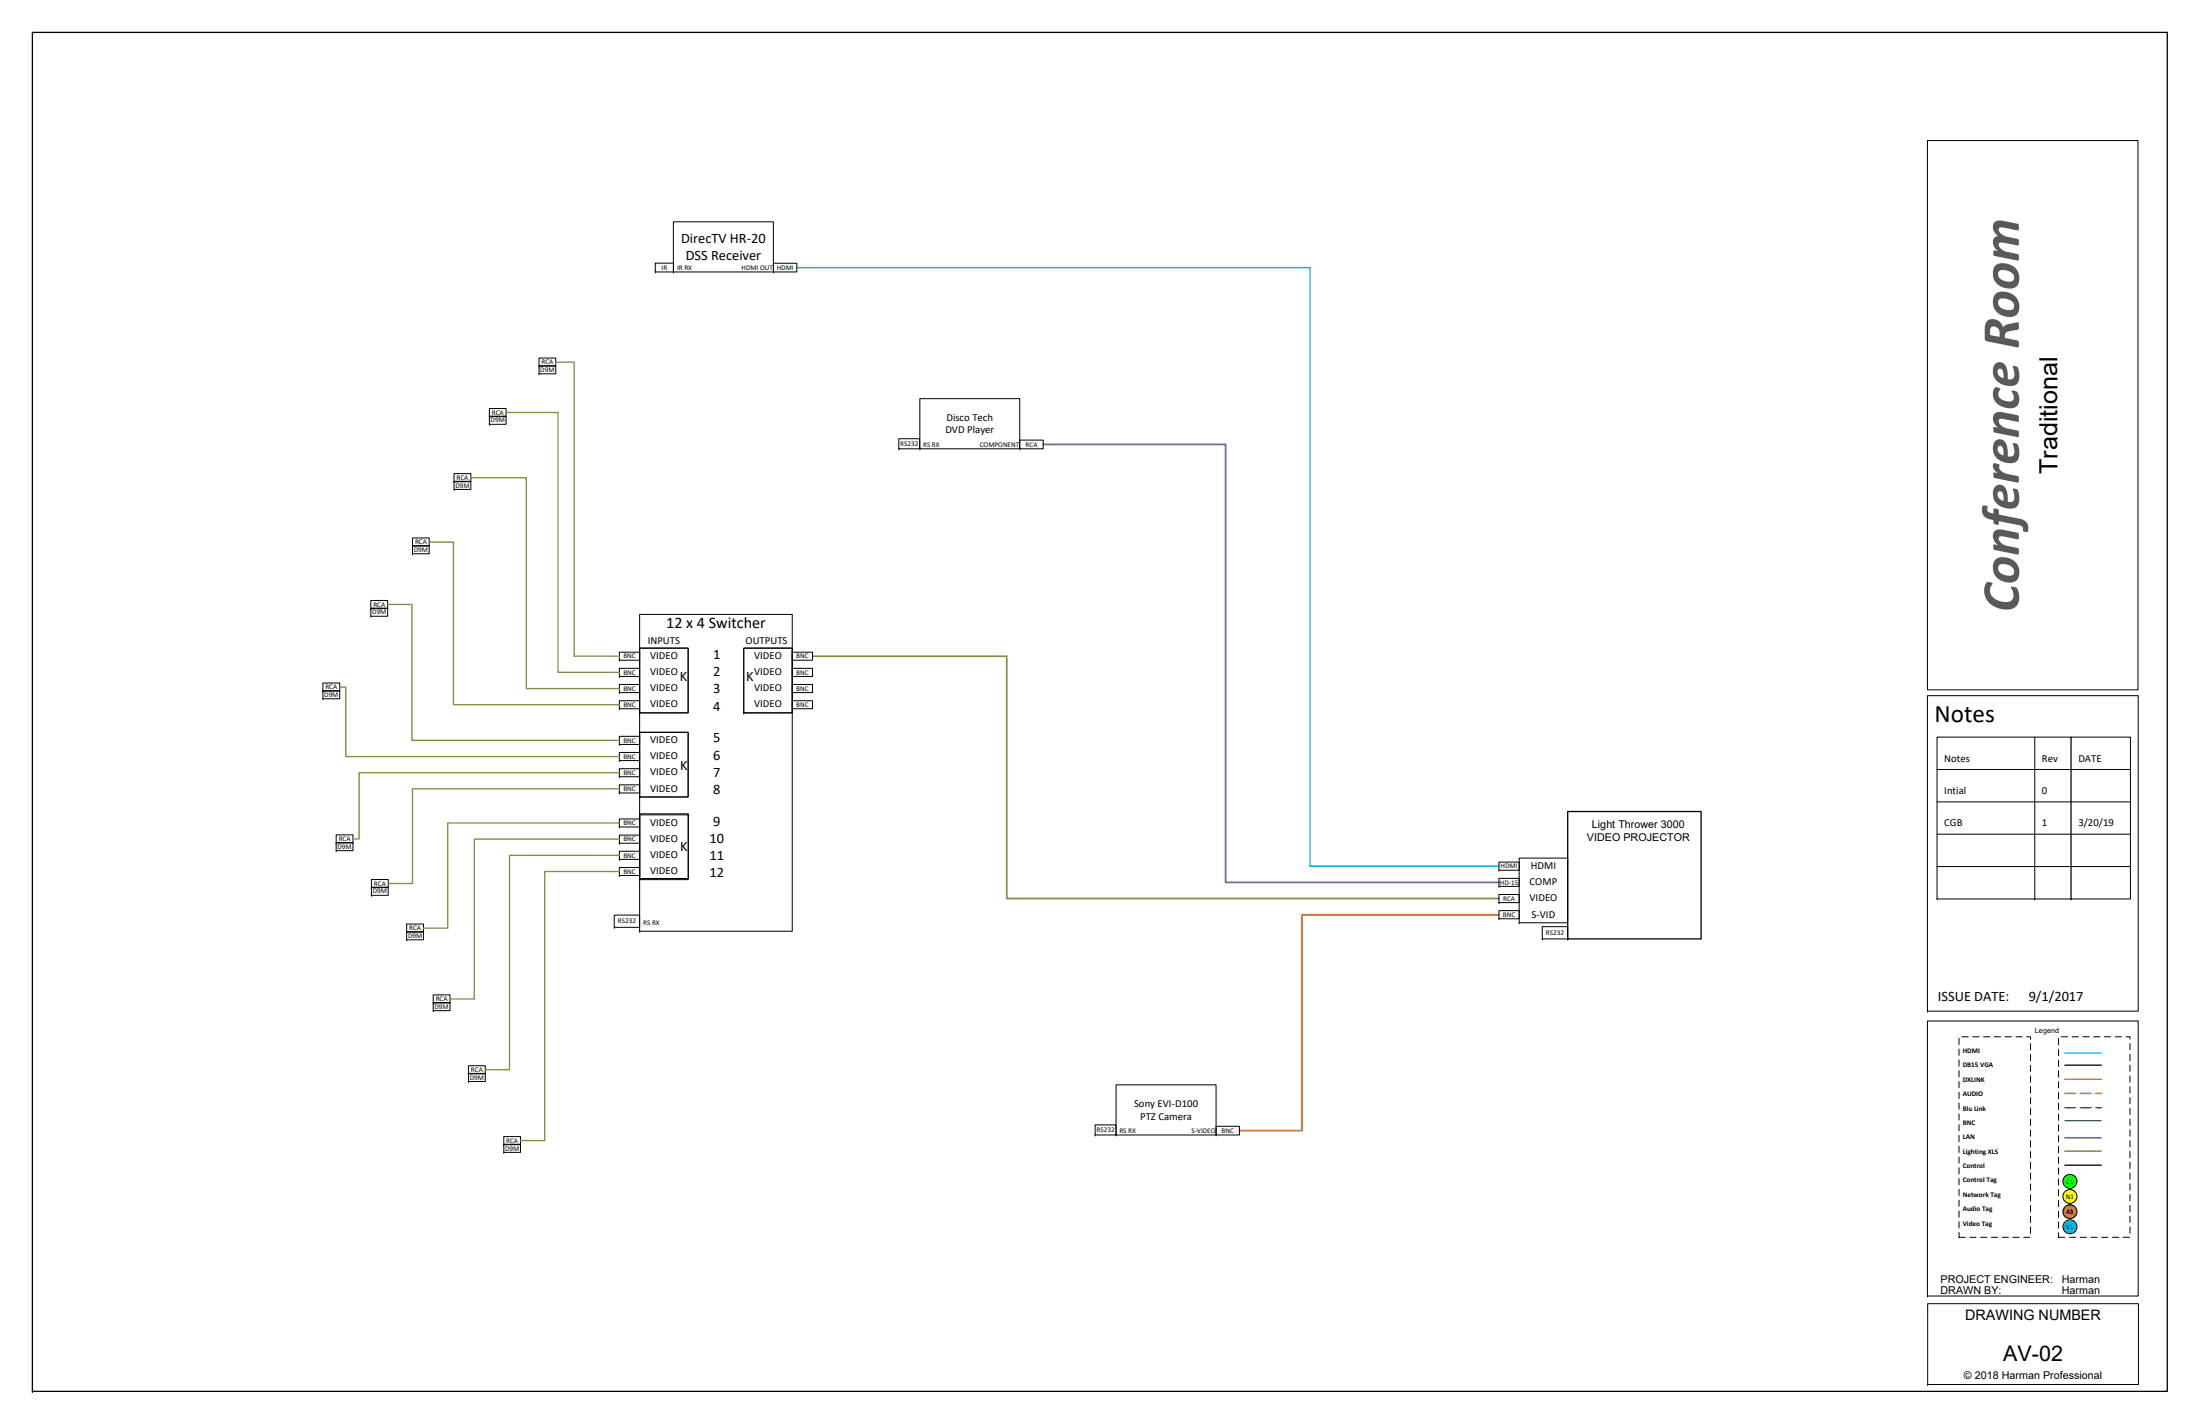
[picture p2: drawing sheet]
<svg xmlns="http://www.w3.org/2000/svg" width="432mm" height="279mm" viewBox="0 0 432 279" stroke-linecap="round" stroke-linejoin="round" font-family="sans-serif">
<g fill="none" stroke="#000" stroke-width=".2">
<path d="M378.3 27.6h41.3v107.8h-41.3zM105.8 70.2h3.3v1.6h-3.3zM105.8 71.8h.1M105.8 71.8h3.3v1.5h-3.3zM105.8 73.3h.1M89.1 92.9h3.3v1.6h-3.3zM89.1 94.5h.1M89.1 94.4h3.3v1.6h-3.3zM89.1 96h.1M96.1 80.2h3.2v1.5h-3.2zM96.1 81.7h.1M96.1 81.7h3.2v1.6h-3.2z"/>
<path d="M96.1 83.3h.1M72.8 117.8h3.3v1.6h-3.3zM72.8 119.4h.1M72.8 119.3h3.3v1.6h-3.3zM81 105.6h3.2v1.5h-3.2zM81 107.1h.1M81 107.1h3.2v1.6h-3.2zM81 108.7h.1M63.4 134h3.3v1.6h-3.3zM63.4 135.6h.1M63.4 135.5h3.3v1.6h-3.3zM63.4 137.1h.1"/>
<path d="M72.8 120.9h.1M378.3 136.5h41.4v61.9h-41.4zM66 163.8h3.3v1.6h-3.3zM66 165.4h.1M66 165.3h3.3v1.6h-3.3zM66 166.9h.1M72.9 172.6h3.3v1.6h-3.3zM72.9 174.2h.1M72.9 174.1h3.3v1.6h-3.3zM72.9 175.7h.1M79.8 181.3h3.3v1.6h-3.3zM79.8 182.9h.1"/>
<path d="M79.8 182.8h3.3v1.6h-3.3zM79.8 184.4h.1M85 195.2h3.3v1.6h-3.3zM85 196.8h.1M85 196.7h3.3v1.6h-3.3zM85 198.3h.1M378.3 198.4h.1M91.9 209.1h3.3v1.6h-3.3zM91.9 210.7h.1M91.9 210.6h3.3v1.6h-3.3zM91.9 212.2h.1M98.9 223h3.3v1.6h-3.3z"/>
<path d="M98.9 224.6h.1M98.9 224.5h3.3v1.6h-3.3zM98.9 226.1h.1M378.3 255.8h41.4v15.9h-41.4zM378.3 271.7h.1"/>
</g>
<path d="M204.7 87.2h35.8v85.9h53.7" fill="none" stroke="#7e649e" stroke-width=".35"/>
<path d="M294.2 179.5h-38.7v42.3h-12.2" fill="none" stroke="#ea700d" stroke-width=".35"/>
<path d="M156.4 52.5h100.7v117.5h37.1" fill="none" stroke="#00b0f0" stroke-width=".26"/>
<path d="M159.5 128.8h38.1v47.5h96.6" fill="none" stroke="#789440" stroke-width=".35"/>
<path d="M6.4 6.4h419v266.6h-419zM6.4 273h.1" fill="none" stroke="#000" stroke-width=".25"/>
<path d="M380.2 144.6h19.2v31.8h-19.2z" fill="#fff"/>
<path d="M380.2 144.6h19.2v31.8h-19.2zM380.2 151h19.2M380.2 157.3h19.2M380.2 176.4h.1M380.2 163.7h19.2M380.2 170h19.2" fill="none" stroke="#000" stroke-width=".2"/>
<path d="M399.4 144.6h7.1v31.8h-7.1z" fill="#fff"/>
<path d="M399.4 144.6h7.1v31.8h-7.1zM399.4 151h7.1M399.4 157.3h7.1M399.4 176.4h.1M399.4 163.7h7.1M399.4 170h7.1" fill="none" stroke="#000" stroke-width=".2"/>
<path d="M406.5 144.6h11.6v31.8h-11.6z" fill="#fff"/>
<path d="M406.5 144.6h11.6v31.8h-11.6zM406.5 151h11.6M406.5 157.3h11.6M406.5 176.4h.1M406.5 163.7h11.6M406.5 170h11.6M378.3 200.3h41.4v54h-41.4zM378.3 254.3h.1" fill="none" stroke="#000" stroke-width=".2"/>
<circle cx="406.3" cy="234.8" r="1.38" fill="#ff0"/>
<circle cx="406.3" cy="234.8" r="1.38" fill="none" stroke="#000" stroke-width=".2"/>
<circle cx="406.3" cy="231.8" r="1.38" fill="#0f0"/>
<circle cx="406.3" cy="231.8" r="1.38" fill="none" stroke="#000" stroke-width=".2"/>
<path d="M404 203.4h14.1v39.4h-14.1z" fill="none" stroke="#000" stroke-width=".2" stroke-dasharray="1.2 .9"/>
<circle cx="406.3" cy="237.7" r="1.38" fill="#f00"/>
<circle cx="406.3" cy="237.7" r="1.38" fill="none" stroke="#000" stroke-width=".2"/>
<path d="M384.5 203.4h14v39.4h-14z" fill="none" stroke="#000" stroke-width=".2" stroke-dasharray="1.2 .9"/>
<path d="M405.3 209h7.1zM405.3 228.6h7.1z" fill="none" stroke="#000" stroke-width=".25"/>
<path d="M405.3 206.6h7.1z" fill="none" stroke="#00b0f0" stroke-width=".25"/>
<path d="M405.3 211.8h7.1z" fill="none" stroke="#ea700d" stroke-width=".25"/>
<path d="M405.3 214.5h7.1z" fill="none" stroke="#f00" stroke-width=".25" stroke-dasharray="1.8 1.3"/>
<path d="M405.3 219.9h7.1z" fill="none" stroke="#00b050" stroke-width=".25"/>
<path d="M405.3 225.9h7.1z" fill="none" stroke="#50632a" stroke-width=".25"/>
<path d="M405.3 223.3h7.1z" fill="none" stroke="#7030a0" stroke-width=".25"/>
<circle cx="406.3" cy="240.7" r="1.38" fill="#00b0f0"/>
<g fill="none" stroke="#000" stroke-width=".2">
<path d="M128.6 51.6h3.6v1.8h-3.6zM128.6 53.4h.1M132.2 43.5h19.6v9.9h-19.6zM132.2 53.4h.1M151.8 51.7h4.6v1.7h-4.6zM151.8 53.4h.1M180.5 78.2h19.6v9.9h-19.6zM176.4 86.1h4.1v2h-4.1zM176.4 88.1h.1M180.5 88.1h.1M200.1 86.4h4.6v1.7h-4.6zM200.1 88.1h.1"/>
<path d="M121.6 137.5h3.9v1.6h-3.9zM121.6 139.1h.1M121.6 134.3h3.9v1.6h-3.9zM121.6 135.9h.1M121.6 131.1h3.9v1.6h-3.9zM121.6 132.7h.1M121.6 128h3.9v1.5h-3.9zM121.6 129.5h.1M125.5 120.6h30v62.1h-30zM125.5 127.2h9.6v12.7h-9.6zM125.5 139.9h.1M146 127.2h9.5v12.7h-9.5z"/>
<path d="M146 139.9h.1M155.5 128h4v1.5h-4zM155.5 129.5h.1M155.5 131.1h4v1.6h-4zM155.5 132.7h.1M155.5 134.3h4v1.6h-4zM155.5 135.9h.1M155.5 137.5h4v1.6h-4zM155.5 139.1h.1M121.6 154h3.9v1.6h-3.9zM121.6 155.6h.1M121.6 150.8h3.9v1.6h-3.9z"/>
<path d="M121.6 152.4h.1M121.6 147.6h3.9v1.6h-3.9zM121.6 149.2h.1M121.6 144.5h3.9v1.6h-3.9zM121.6 146.1h.1M125.5 143.7h9.6v12.7h-9.6zM125.5 156.4h.1M125.5 159.9h9.6v12.7h-9.6zM125.6 159.7h9.5v12.7h-9.5zM120.6 179.6h4.9v2.4h-4.9zM121.6 170.2h3.9v1.6h-3.9zM121.6 171.8h.1"/>
<path d="M121.6 167h3.9v1.6h-3.9zM121.6 168.6h.1M121.6 163.9h3.9v1.5h-3.9zM121.6 165.4h.1M121.6 160.7h3.9v1.6h-3.9zM121.6 162.3h.1M125.5 172.6h.1M125.6 172.4h.1M120.6 182h.1M125.5 182.7h.1M219.1 212.9h19.6v9.8h-19.6zM214.9 220.7h4.1v2h-4.1z"/>
<path d="M214.9 222.7h.1M219.1 222.7h.1M238.7 221h4.6v1.7h-4.6zM238.7 222.7h.1"/>
<circle cx="406.3" cy="240.7" r="1.38"/>
</g>
<path d="M405.3 217.3h7.1z" fill="none" stroke="#1f477d" stroke-width=".25" stroke-dasharray="1.8 1.3"/>
<path d="M109.1 71.1h3.6v57.7h8.9M92.4 93.7h10.9v41.4h18.3M99.3 80.9h10.2v51h12.1M76.1 118.6h4.7v26.7h40.8M84.2 106.4h4.8v31.9h32.6M66.7 134.8h1.2v13.6h53.7M121.6 154.8h-40.6v18.6h-4.8M121.6 151.6h-51.1v13h-1.2M121.6 164.6h-28.5v31.4h-4.8M121.6 161.5h-33.7v20.6h-4.8M121.6 171h-14.7v52.8h-4.7M121.6 167.8h-21.6v42.1h-4.8" fill="none" stroke="#789440" stroke-width=".26"/>
<path d="M307.7 159.2h26.2v25h-26.2z" fill="#fff"/>
<path d="M307.7 159.2h26.2v25h-26.2zM307.7 184.2h.1" fill="none" stroke="#000" stroke-width=".25"/>
<path d="M294.2 178.7h4v1.6h-4zM294.2 175.5h4v1.6h-4zM294.2 177.1h.1M294.2 172.3h4v1.6h-4zM294.2 173.9h.1M294.2 169.2h4v1.5h-4zM294.2 170.7h.1M298.2 168.4h9.5v12.7h-9.5zM294.2 180.3h.1M298.2 181.1h.1M302.7 181.8h5v2.4h-5zM302.7 184.2h.1" fill="none" stroke="#000" stroke-width=".2"/>
<text font-size="10.6" fill="#595959" x="396.2" y="120.1" transform="rotate(-90 396.2 120.1)">Conference Room</text>
<g font-size="4.9">
<text x="403.8" y="93" transform="rotate(-90 403.8 93)">Traditional</text>
<text x="379.7" y="141.7">Notes</text>
</g>
<text font-size="4.2" x="393.2" y="267.1">AV-02</text>
<text font-size="3.2" x="130.8" y="123.3">12 x 4 Switcher</text>
<g font-size="2.8">
<text x="133.7" y="47.6">DirecTV HR‐20</text>
<text x="134.6" y="51">DSS Receiver</text>
<text x="140" y="129.3">1</text>
<text x="133.4" y="133.7">K</text>
<text x="140" y="132.7">2</text>
<text x="140" y="136.1">3</text>
<text x="146.4" y="133.7">K</text>
<text x="140" y="139.4">4</text>
<text x="140" y="145.7">5</text>
<text x="140" y="149.1">6</text>
<text x="133.5" y="151">K</text>
<text x="140" y="152.4">7</text>
<text x="140" y="155.8">8</text>
<text x="133.5" y="166.9">K</text>
<text x="139.3" y="165.4">10</text>
<text x="140" y="162">9</text>
<text x="139.3" y="168.8">11</text>
<text x="139.3" y="172.2">12</text>
<text x="380.4" y="196.5">ISSUE DATE:</text>
<text x="398.2" y="196.5">9/1/2017</text>
<text x="385.7" y="259">DRAWING NUMBER</text>
</g>
<g font-size="2.8" fill="#fff">
<text x="402.6" y="250.9">Rodriguez</text>
<text x="402.6" y="253.7">N/A</text>
</g>
<g font-size="2.1">
<text x="185.7" y="82.5">Disco Tech</text>
<text x="185.5" y="85">DVD Player</text>
<text x="127.1" y="126.4">INPUTS</text>
<text x="127.6" y="129.3">VIDEO</text>
<text x="146.3" y="126.4">OUTPUTS</text>
<text x="148" y="129.3">VIDEO</text>
<text x="127.6" y="135.6">VIDEO</text>
<text x="127.6" y="132.5">VIDEO</text>
<text x="148" y="132.5">VIDEO</text>
<text x="148" y="135.6">VIDEO</text>
<text x="127.6" y="138.8">VIDEO</text>
<text x="148" y="138.8">VIDEO</text>
<text x="127.6" y="149">VIDEO</text>
<text x="127.6" y="145.8">VIDEO</text>
<text x="381.6" y="149.4">Notes</text>
<text x="400.8" y="149.4">Rev</text>
<text x="407.9" y="149.4">DATE</text>
<text x="127.6" y="155.3">VIDEO</text>
<text x="127.6" y="152.2">VIDEO</text>
<text x="381.6" y="155.7">Intial</text>
<text x="400.8" y="155.7">0</text>
<text x="127.6" y="165.2">VIDEO</text>
<text x="127.6" y="162">VIDEO</text>
<text x="311.5" y="165.1">VIDEO PROJECTOR</text>
<text x="312.5" y="162.6">Light Thrower 3000</text>
<text x="381.6" y="162.1">CGB</text>
<text x="400.8" y="162.1">1</text>
<text x="407.9" y="162.1">3/20/19</text>
<text x="127.6" y="171.5">VIDEO</text>
<text x="127.6" y="168.4">VIDEO</text>
<text x="300.2" y="173.7">COMP</text>
<text x="300.5" y="170.5">HDMI</text>
<text x="300.2" y="176.8">VIDEO</text>
<text x="300.6" y="180">S‐VID</text>
<text x="222.6" y="217.1">Sony EVI‐D100</text>
<text x="223.8" y="219.7">PTZ Camera</text>
<text x="380.9" y="251.8">PROJECT ENGINEER:</text>
<text x="404.7" y="251.8">Harman</text>
<text x="380.9" y="253.9">DRAWN BY:</text>
<text x="404.7" y="253.9">Harman</text>
<text x="385.4" y="270.6">© 2018 Harman Professional</text>
</g>
<g font-size="1.4">
<text x="129.9" y="52.9">IR</text>
<text x="132.9" y="53">IR RX</text>
<text x="145.5" y="53">HDMI OUT</text>
<text x="152.5" y="53">HDMI</text>
<text x="106.3" y="71.5">RCA</text>
<text x="106" y="73">D9M</text>
<text x="96.3" y="82.9">D9M</text>
<text x="96.5" y="81.4">RCA</text>
<text x="176.7" y="87.5">RS232</text>
<text x="181.2" y="87.7">RS RX</text>
<text x="192.3" y="87.7">COMPONENT</text>
<text x="201.3" y="87.6">RCA</text>
<text x="89.4" y="95.7">D9M</text>
<text x="89.6" y="94.2">RCA</text>
<text x="81.5" y="106.8">RCA</text>
<text x="81.2" y="108.3">D9M</text>
<text x="73.3" y="119">RCA</text>
<text x="73.1" y="120.6">D9M</text>
<text x="122.4" y="129.2">BNC</text>
<text x="156.3" y="129.2">BNC</text>
<text x="63.6" y="136.7">D9M</text>
<text x="63.9" y="135.2">RCA</text>
<text x="122.4" y="135.5">BNC</text>
<text x="122.4" y="132.4">BNC</text>
<text x="156.3" y="132.4">BNC</text>
<text x="156.3" y="135.5">BNC</text>
<text x="122.4" y="138.7">BNC</text>
<text x="156.3" y="138.7">BNC</text>
<text x="122.4" y="148.9">BNC</text>
<text x="122.4" y="145.7">BNC</text>
<text x="122.4" y="155.2">BNC</text>
<text x="122.4" y="152">BNC</text>
<text x="122.4" y="161.9">BNC</text>
<text x="66.3" y="166.5">D9M</text>
<text x="66.5" y="165">RCA</text>
<text x="122.4" y="165.1">BNC</text>
<text x="73.4" y="173.8">RCA</text>
<text x="122.4" y="171.4">BNC</text>
<text x="122.4" y="168.3">BNC</text>
<text x="294.4" y="173.6">HD‐15</text>
<text x="294.5" y="170.4">HDMI</text>
<text x="73.2" y="175.3">D9M</text>
<text x="295" y="179.9">BNC</text>
<text x="295" y="176.7">RCA</text>
<text x="80.1" y="184">D9M</text>
<text x="80.3" y="182.5">RCA</text>
<text x="121.3" y="181.2">RS232</text>
<text x="126.3" y="181.6">RS RX</text>
<text x="303.4" y="183.5">RS232</text>
<text x="85.3" y="197.9">D9M</text>
<text x="85.5" y="196.4">RCA</text>
<text x="399.4" y="202.7">Legend</text>
<text x="385.2" y="206.6">HDMI</text>
<text x="385.2" y="209.4">DB15 VGA</text>
<text x="92.2" y="211.8">D9M</text>
<text x="92.4" y="210.3">RCA</text>
<text x="385.2" y="212.2">DXLINK</text>
<text x="385.2" y="215.1">AUDIO</text>
<text x="385.2" y="217.9">Blu Link</text>
<text x="385.2" y="220.7">BNC</text>
<text x="99.1" y="225.7">D9M</text>
<text x="99.4" y="224.2">RCA</text>
<text x="215.2" y="222.1">RS232</text>
<text x="219.7" y="222.3">RS RX</text>
<text x="233.9" y="222.3">S‐VIDEO</text>
<text x="239.8" y="222.3">BNC</text>
<text x="385.2" y="223.5">LAN</text>
<text x="385.2" y="226.4">Lighting XLS</text>
<text x="385.2" y="229.2">Control</text>
<text x="385.2" y="232">Control Tag</text>
<text x="405.5" y="232.2">C1</text>
<text x="385.2" y="234.8">Network Tag</text>
<text x="385.2" y="237.6">Audio Tag</text>
<text x="405.5" y="235.2">N1</text>
<text x="405.5" y="238.2">A1</text>
<text x="385.2" y="240.5">Video Tag</text>
<text x="405.5" y="241.2">V1</text>
</g>
</svg>
